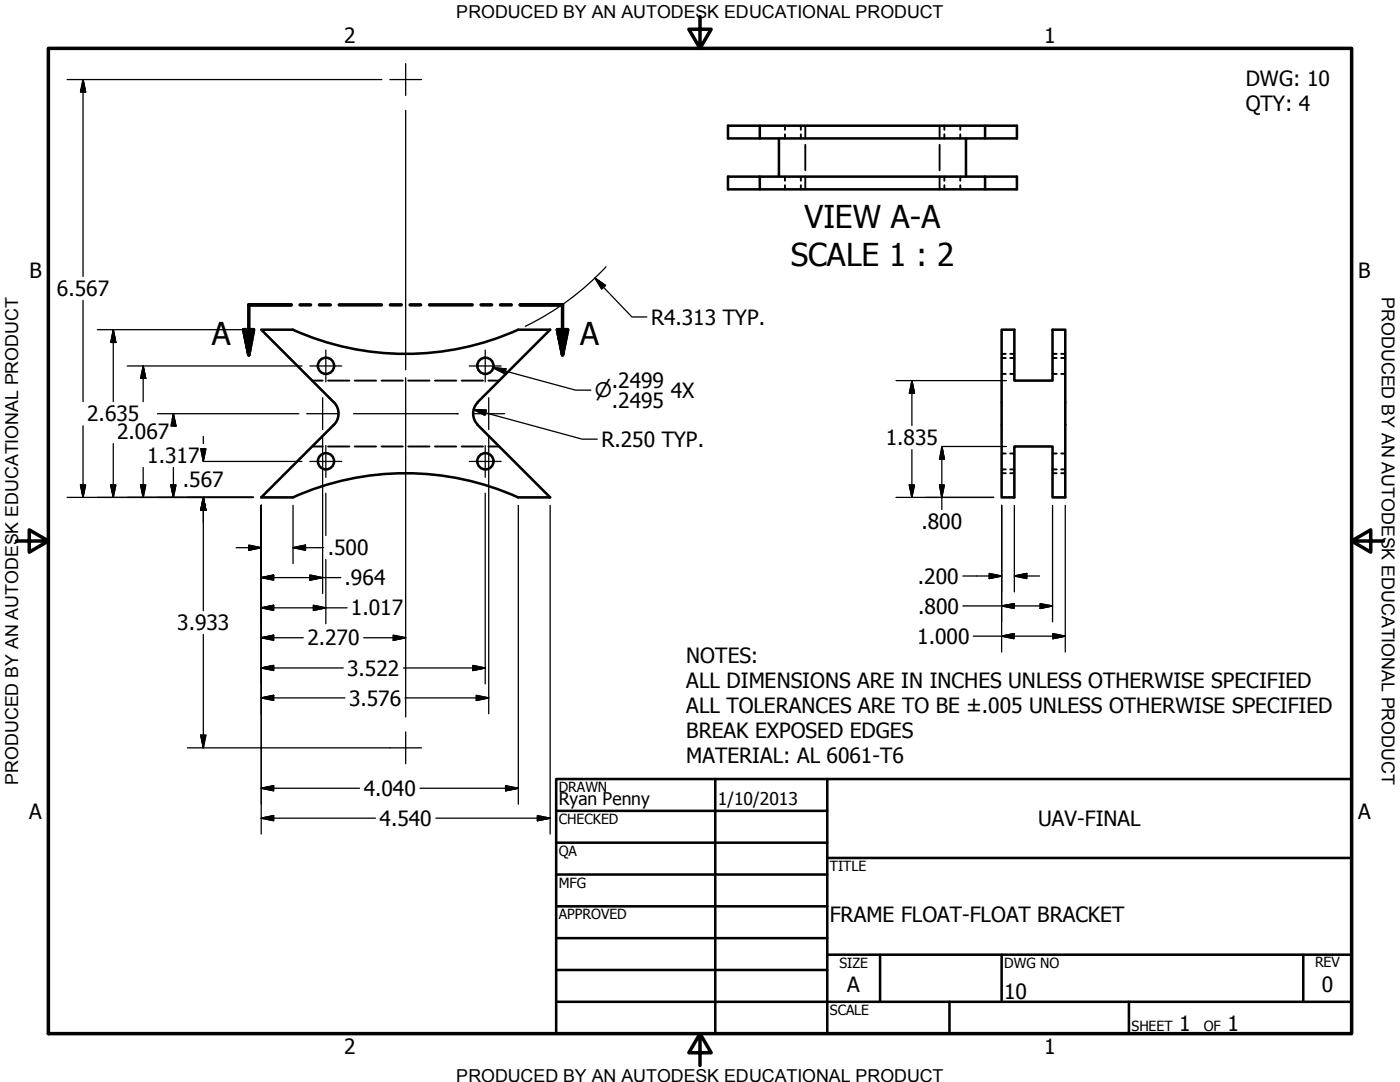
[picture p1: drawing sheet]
<svg xmlns="http://www.w3.org/2000/svg" width="279mm" height="216mm" viewBox="0 0 279 216" stroke-linecap="round" stroke-linejoin="round" font-family="sans-serif">
<!-- layer: Visible (ANSI) -->
<g fill="none" stroke="#000" stroke-width=".51">
<path d="M145.3 25.1h57.6v2.5h-57.6zM151.6 35.2v2.6h-6.3v-2.6h57.6v2.6h-6.3M151.6 25.1v2.5M155.4 27.6v7.6M192.8 27.6v7.6M196.6 35.2v2.6h-45M196.6 25.1v2.5M58.4 65.8a54.8 54.8 0 0 0 45 0h6.4l-14.5 14.5M58.5 65.8h-6.4l14.5 14.5M199.9 65.8h2.5v10.1h7.7v-10.1h2.5v33.5h-2.5v-10.2h-7.7v10.2h-2.5zM66.6 80.3a3.2 3.2 0 0 1 0 4.5l-14.5 14.5h6.4a54.7 54.7 0 0 1 44.9 0h6.4l-14.5-14.5M95.3 80.3a3.1 3.1 0 0 0 0 4.4"/>
<circle cx="65.1" cy="73" r="1.62"/>
<circle cx="96.9" cy="73" r="1.62"/>
<circle cx="65.1" cy="92" r="1.62"/>
<circle cx="96.9" cy="92" r="1.62"/>
</g>
<!-- layer: Hidden (ANSI) -->
<g fill="none" stroke="#000" stroke-width=".38">
<path d="M156.7 25.1v.8M156.7 26.8v.8M156.7 35.2v.9M156.7 37v.8M159.8 25.1v.8M159.8 26.8v.8M159.8 35.2v.9M159.8 37v.8M160.7 25.1v2.5M160.7 28.9v5.1M160.7 35.2v2.6M187.5 25.1v2.5"/>
<path d="M187.5 28.9v5.1M187.5 35.2v2.6M188.5 25.1v.8M188.5 26.8v.8M188.5 35.2v.9M188.5 37v.8M191.6 25.1v.8M191.6 26.8v.8M191.6 35.2v.9M191.6 37v.8M62.3 75.9h2.1M65.5 75.9h4.2"/>
<path d="M70.8 75.9h4.3M76.1 75.9h4.3M81.5 75.9h4.2M86.8 75.9h4.3M92.1 75.9h4.3M97.5 75.9h2.1M199.9 70.6h.8M199.9 74.6h.8M199.9 71.4h.8M201.6 70.6h.8M201.6 74.6h.8M201.6 71.4h.8"/>
<path d="M210.1 70.6h.8M210.1 74.6h.8M210.1 71.4h.8M211.8 70.6h.8M211.8 74.6h.8M211.8 71.4h.8M62.3 89.1h2.1M65.5 89.1h4.2M70.8 89.1h4.3M76.1 89.1h4.3M81.5 89.1h4.2M86.8 89.1h4.3"/>
<path d="M92.1 89.1h4.3M97.5 89.1h2.1M199.9 90.5h.8M199.9 93.7h.8M199.9 94.4h.8M201.6 90.5h.8M201.6 93.7h.8M201.6 94.4h.8M210.1 90.5h.8M210.1 93.7h.8M210.1 94.4h.8M211.8 90.5h.8"/>
<path d="M211.8 93.7h.8M211.8 94.4h.8"/>
</g>
<!-- layer: Section Line (ANSI) -->
<path d="M48.6 65.8h2l-.9 5zM58.1 60.8h-8.4v10M59.9 60.8h2.1M63.8 60.8h2.1M67.7 60.8h8.4M77.9 60.8h2.2M81.9 60.8h2M85.7 60.8h8.5M96 60.8h2.1M99.9 60.8h2.1M103.8 60.8h8.5v10M111.3 65.8h2l-1 5z" fill="none" stroke="#000" stroke-width=".7"/>
<path d="M48.6 65.8l1.1 5zM48.6 65.8h2l-.9 5zM111.3 65.8l1 5zM111.3 65.8h2l-1 5z" fill="#000" stroke="#000" stroke-width=".7"/>
<!-- layer: Border (ANSI) -->
<path d="M9.7 9.7h260v196.5h-260zM139.7 3.3v6.4l-2.2-3.9h4.4l-2.2 3.9M3.3 107.9h6.4l-3.9-2.2v4.5l3.9-2.3M269.7 107.9l3.9 2.3v-4.5l-3.9 2.2h6.4M139.7 206.2l2.2 3.9h-4.4l2.2-3.9v6.4" fill="none" stroke="#000" stroke-width=".7"/>
<!-- layer: Title (ANSI) -->
<g fill="none" stroke="#000" stroke-width=".51">
<path d="M111 155.4h158.7v50.8h-158.7zM142.7 155.4v50.8M165.1 155.4v50.8M111 161.8h54.1M111 168.1h54.1M111 174.5h54.1M165.1 171.2h104.6M111 180.8h54.1M111 187.2h54.1M111 193.5h54.1M111 199.9h158.7M165.1 190.5h104.6"/>
<path d="M175.6 190.5v9.4M189.5 199.9v6.3M199.9 190.5v9.4M225.3 199.9v6.3M260.1 190.5v9.4"/>
</g>
<!-- layer: Center Mark (ANSI) -->
<g fill="none" stroke="#000" stroke-width=".25">
<path d="M77.8 15.9h6.3M81 12.7v6.3M81 22v51.8M61.8 73h6.4M64.4 79.4v3.1h-3.2M65 69.8v6.4M93.7 73h6.3M96.8 69.8v6.4M97.5 79.4v6.3M61.8 92.1h6.4M65 88.9v6.3M67.6 82.5h-3.2v3.2"/>
<path d="M70.5 82.5h20.9M81 91.2v51.9M93.7 92.1h6.3M94.4 82.5h6.3M96.8 88.9v6.3M77.8 149.2h6.3M81 146v6.4"/>
</g>
<!-- layer: Dimension (ANSI) -->
<g fill="none" stroke="#000" stroke-width=".25">
<path d="M13.4 15.9h62.8M16.6 15.9l.5 2.5h-1zM16.6 15.9v39.3M16.6 59.9v20.2M118.7 55.5l2.1 1.5-.7 .7zM118.7 55.5l7.4 7.7h3M120.9 53.2a54.8 54.8 0 0 1-16.1 11.9M19.4 65.8h31.1M22.6 65.8l.5 2.5h-1zM22.6 65.8v14.3M25.4 73h34.9M28.6 73l.5 2.5h-1z"/>
<path d="M28.6 73v7.1M81 75.4v7M98.4 73.4l2.6 .2-.3 .9zM98.4 73.4l16.5 4.5h3M178.8 75.9h22.1M182 75.9l.5 2.6h-1zM182 75.9v9M13.4 99.3h37.1M16.1 96.8h1l-.5 2.5zM16.6 85v14.3M22.1 96.8h1l-.5 2.5zM22.6 88.5v10.8"/>
<path d="M28.1 96.8h1l-.5 2.5zM28.6 93.3v6M31.4 82.5h28.2M34.1 96.8h1l-.5 2.5zM34.4 83.8l.2-1.3v1.3M34.6 93.3v6M34.6 82.5l.5 2.5h-.5M40.6 99.3l.5 2.5h-1zM40.6 89.5h.5l-.5 2.5M40.6 87.1v1.4M40.6 99.3v22.6M40.6 92.1h19.7"/>
<path d="M64.4 87.3v4.6M64.4 92.1v26.3M65 98.4v8.5M81 82.6v8.6M94.5 81.7l2.5 .2-.2 1zM94.5 81.7l21.7 5.9h3M96.8 98.4v38.1M97.5 87.3v4.6M97.5 92.1v50.3M178.8 99.3h19.5M181.5 96.8h1l-.5 2.5zM182 89.7v9.6"/>
<path d="M187.5 96.8h1l-.5 2.5zM188 89.7v12M188 89.2l.5 2.4h-1l.4-1.9M188 89.1h12.9M47.1 109.3h5M49.7 108.8l2.4 .5-2.4 .5zM52.1 115.3l2.5-.6v1.1zM52.1 100.8v65.6M52.1 115.3h15.9M58.5 109.3l2.5-.5v1zM58.5 109.3h6.1M58.5 100.8v11.7"/>
<path d="M61.8 114.7l2.6 .6-2.6 .5zM65 111.6v12.9M103.4 100.8v59.7M109.8 100.8v65.6M192.2 114.9h7.7M197.4 114.4l2.5 .5-2.5 .5zM199.9 100.8v29.3M202.4 114.9l2.5-.5v1zM202.4 114.9h5.1M202.4 100.8v17.3M210.1 100.8v23.3M212.6 100.8v29.3"/>
<path d="M40.6 126.6v22.6M52.1 121.3l2.5-.5v1zM52.1 133.3l2.5-.5v1zM52.1 127.3l2.5-.6v1.1zM52.1 139.3l2.5-.6v1.1zM52.1 121.3h17.2M52.1 133.3h16.4M52.1 127.3h8.4M52.1 139.3h16.7M62.5 120.8l2.5 .5-2.5 .5zM72.6 127.3h8.4M78.5 126.7l2.5 .6-2.5 .5z"/>
<path d="M80.5 133.3h16.3M80.8 139.3h16.7M94.4 132.8l2.4 .5-2.4 .5zM95.1 138.7l2.4 .6-2.4 .5zM192.2 120.9h17.9M194.2 126.9h18.4M199.9 120.9l2.5-.4v.9zM199.9 126.9l2.5-.5v1zM207.6 120.5l2.5 .4-2.5 .5zM210.1 126.4l2.5 .5-2.5 .5zM37.4 149.2h40.4M40.1 146.7h1l-.5 2.5z"/>
<path d="M52.1 157.3l2.5-.5v1zM52.1 157.3h19.7M83.8 157.3h19.6M100.9 156.8l2.5 .5-2.5 .5zM52.1 163.3l2.5-.5v1zM52.1 163.3h22.8M87 163.3h22.8M107.3 162.8l2.5 .5-2.5 .5z"/>
</g>
<g fill="#000" stroke="#000" stroke-width=".25">
<path d="M16.6 15.9l.5 2.5zM16.6 15.9l.5 2.5h-1zM118.7 55.5l2.1 1.5zM118.7 55.5l2.1 1.5-.7 .7zM22.6 65.8l.5 2.5zM22.6 65.8l.5 2.5h-1zM28.6 73l.5 2.5zM28.6 73l.5 2.5h-1zM98.4 73.4l2.6 .2zM98.4 73.4l2.6 .2-.3 .9zM182 75.9l.5 2.6zM182 75.9l.5 2.6h-1z"/>
<path d="M16.1 96.8l.5 2.5zM16.1 96.8h1l-.5 2.5zM22.1 96.8l.5 2.5zM22.1 96.8h1l-.5 2.5zM28.1 96.8l.5 2.5zM28.1 96.8h1l-.5 2.5zM34.1 96.8l.5 2.5zM34.1 96.8h1l-.5 2.5zM34.6 82.5l.5 2.5zM34.6 82.5l.5 2.5h-1zM40.1 89.5l.5 2.6zM40.1 89.5h1l-.5 2.6z"/>
<path d="M94.5 81.7l2.5 .2zM94.5 81.7l2.5 .2-.2 1zM181.5 96.8l.5 2.5zM181.5 96.8h1l-.5 2.5zM187.5 96.8l.5 2.5zM187.5 96.8h1l-.5 2.5zM188 89.1l.5 2.5zM188 89.1l.5 2.5h-1zM40.6 99.3l.5 2.5zM40.6 99.3l.5 2.5h-1zM49.7 109.8l2.4-.5zM49.7 108.8l2.4 .5-2.4 .5z"/>
<path d="M52.1 115.3l2.5-.6zM52.1 115.3l2.5-.6v1.1zM58.5 109.3l2.5-.5zM58.5 109.3l2.5-.5v1zM61.8 115.8l2.6-.5zM61.8 114.7l2.6 .6-2.6 .5zM197.4 115.4l2.5-.5zM197.4 114.4l2.5 .5-2.5 .5zM202.4 114.9l2.5-.5zM202.4 114.9l2.5-.5v1zM52.1 121.3l2.5-.5zM52.1 121.3l2.5-.5v1z"/>
<path d="M52.1 133.3l2.5-.5zM52.1 133.3l2.5-.5v1zM52.1 127.3l2.5-.6zM52.1 127.3l2.5-.6v1.1zM52.1 139.3l2.5-.6zM52.1 139.3l2.5-.6v1.1zM62.5 121.8l2.5-.5zM62.5 120.8l2.5 .5-2.5 .5zM78.5 127.8l2.5-.5zM78.5 126.7l2.5 .6-2.5 .5zM94.4 133.8l2.4-.5zM94.4 132.8l2.4 .5-2.4 .5z"/>
<path d="M95.1 139.8l2.4-.5zM95.1 138.7l2.4 .6-2.4 .5zM199.9 120.9l2.5-.4zM199.9 120.9l2.5-.4v.9zM199.9 126.9l2.5-.5zM199.9 126.9l2.5-.5v1zM207.6 121.4l2.5-.5zM207.6 120.5l2.5 .4-2.5 .5zM210.1 127.4l2.5-.5zM210.1 126.4l2.5 .5-2.5 .5zM40.1 146.7l.5 2.5zM40.1 146.7h1l-.5 2.5z"/>
<path d="M52.1 157.3l2.5-.5zM52.1 157.3l2.5-.5v1zM100.9 157.8l2.5-.5zM100.9 156.8l2.5 .5-2.5 .5zM52.1 163.3l2.5-.5zM52.1 163.3l2.5-.5v1zM107.3 163.8l2.5-.5zM107.3 162.8l2.5 .5-2.5 .5z"/>
</g>
<g font-size="6.3">
<text x="160.5" y="45.6">VIEW A-A</text>
<text x="157.8" y="53.1">SCALE 1 : 2</text>
<text x="42.3" y="68.9">A</text>
<text x="115.8" y="68.9">A</text>
</g>
<g font-size="4.2">
<text x="68.7" y="8.6">2</text>
<text x="208.4" y="8.6">1</text>
<text x="248.6" y="17.1">DWG: 10</text>
<text x="248.6" y="22.2">QTY: 4</text>
<text x="5.9" y="55.5">B</text>
<text x="11.4" y="59.1">6.567</text>
<text x="271.1" y="55.5">B</text>
<text x="129.9" y="64.8">R4.313 TYP.</text>
<text x="122.1" y="77.4">.2499</text>
<text x="122.1" y="81.3">.2495</text>
<text x="133.9" y="79.4">4X</text>
<text x="17.4" y="84.1">2.635</text>
<text x="23.4" y="87.7">2.067</text>
<text x="120" y="89.2">R.250 TYP.</text>
<text x="176.8" y="88.8">1.835</text>
<text x="29.4" y="92.5">1.317</text>
<text x="36.5" y="97.2">.567</text>
<text x="183.9" y="105.6">.800</text>
<text x="65.4" y="110.8">.500</text>
<text x="68.8" y="116.8">.964</text>
<text x="183.2" y="116.5">.200</text>
<text x="35.4" y="125.8">3.933</text>
<text x="70" y="122.8">1.017</text>
<text x="183.3" y="122.4">.800</text>
<text x="61.3" y="128.8">2.270</text>
<text x="183.1" y="128.5">1.000</text>
<text x="69.3" y="134.8">3.522</text>
<text x="137" y="132.2">NOTES:</text>
<text x="137" y="137.2">ALL DIMENSIONS ARE IN INCHES UNLESS OTHERWISE SPECIFIED</text>
<text x="69.7" y="140.8">3.576</text>
<text x="137" y="142.2">ALL TOLERANCES ARE TO BE ±.005 UNLESS OTHERWISE SPECIFIED</text>
<text x="137" y="147.3">BREAK EXPOSED EDGES</text>
<text x="137" y="152.3">MATERIAL: AL 6061-T6</text>
<text x="72.6" y="158.8">4.040</text>
<text x="5.8" y="163.4">A</text>
<text x="75.8" y="164.8">4.540</text>
<text x="207.2" y="164.8">UAV-FINAL</text>
<text x="271" y="163.4">A</text>
<text x="165.6" y="183.9">FRAME FLOAT-FLOAT BRACKET</text>
<text x="169.1" y="198">A</text>
<text x="263.8" y="198">0</text>
<text x="200.4" y="199.3">10</text>
<text x="235.3" y="205.7">1</text>
<text x="245" y="205.7">1</text>
<text x="68.7" y="210.3">2</text>
<text x="208.4" y="210.3">1</text>
</g>
<text font-size="4" x="118.7" y="79.3">⌀</text>
<g font-size="3.6">
<text x="91.1" y="3.6">PRODUCED BY AN AUTODESK EDUCATIONAL PRODUCT</text>
<text x="275.8" y="59.3" transform="rotate(90 275.8 59.3)">PRODUCED BY AN AUTODESK EDUCATIONAL PRODUCT</text>
<text x="3.6" y="156.6" transform="rotate(-90 3.6 156.6)">PRODUCED BY AN AUTODESK EDUCATIONAL PRODUCT</text>
<text x="91.1" y="215.9">PRODUCED BY AN AUTODESK EDUCATIONAL PRODUCT</text>
</g>
<g font-size="3.5">
<text x="111.5" y="160.6">Ryan Penny</text>
<text x="143.3" y="160.7">1/10/2013</text>
</g>
<g font-size="2.8">
<text x="111.5" y="158">DRAWN</text>
<text x="111.5" y="164.4">CHECKED</text>
<text x="111.5" y="170.8">QA</text>
<text x="165.6" y="173.7">TITLE</text>
<text x="111.5" y="177.1">MFG</text>
<text x="111.5" y="183.5">APPROVED</text>
<text x="167.5" y="193.1">SIZE</text>
<text x="200.4" y="193.1">DWG NO</text>
<text x="262.4" y="193">REV</text>
<text x="165.6" y="202.5">SCALE</text>
<text x="225.8" y="205.7">SHEET</text>
<text x="240.2" y="205.7">OF</text>
</g>
</svg>
